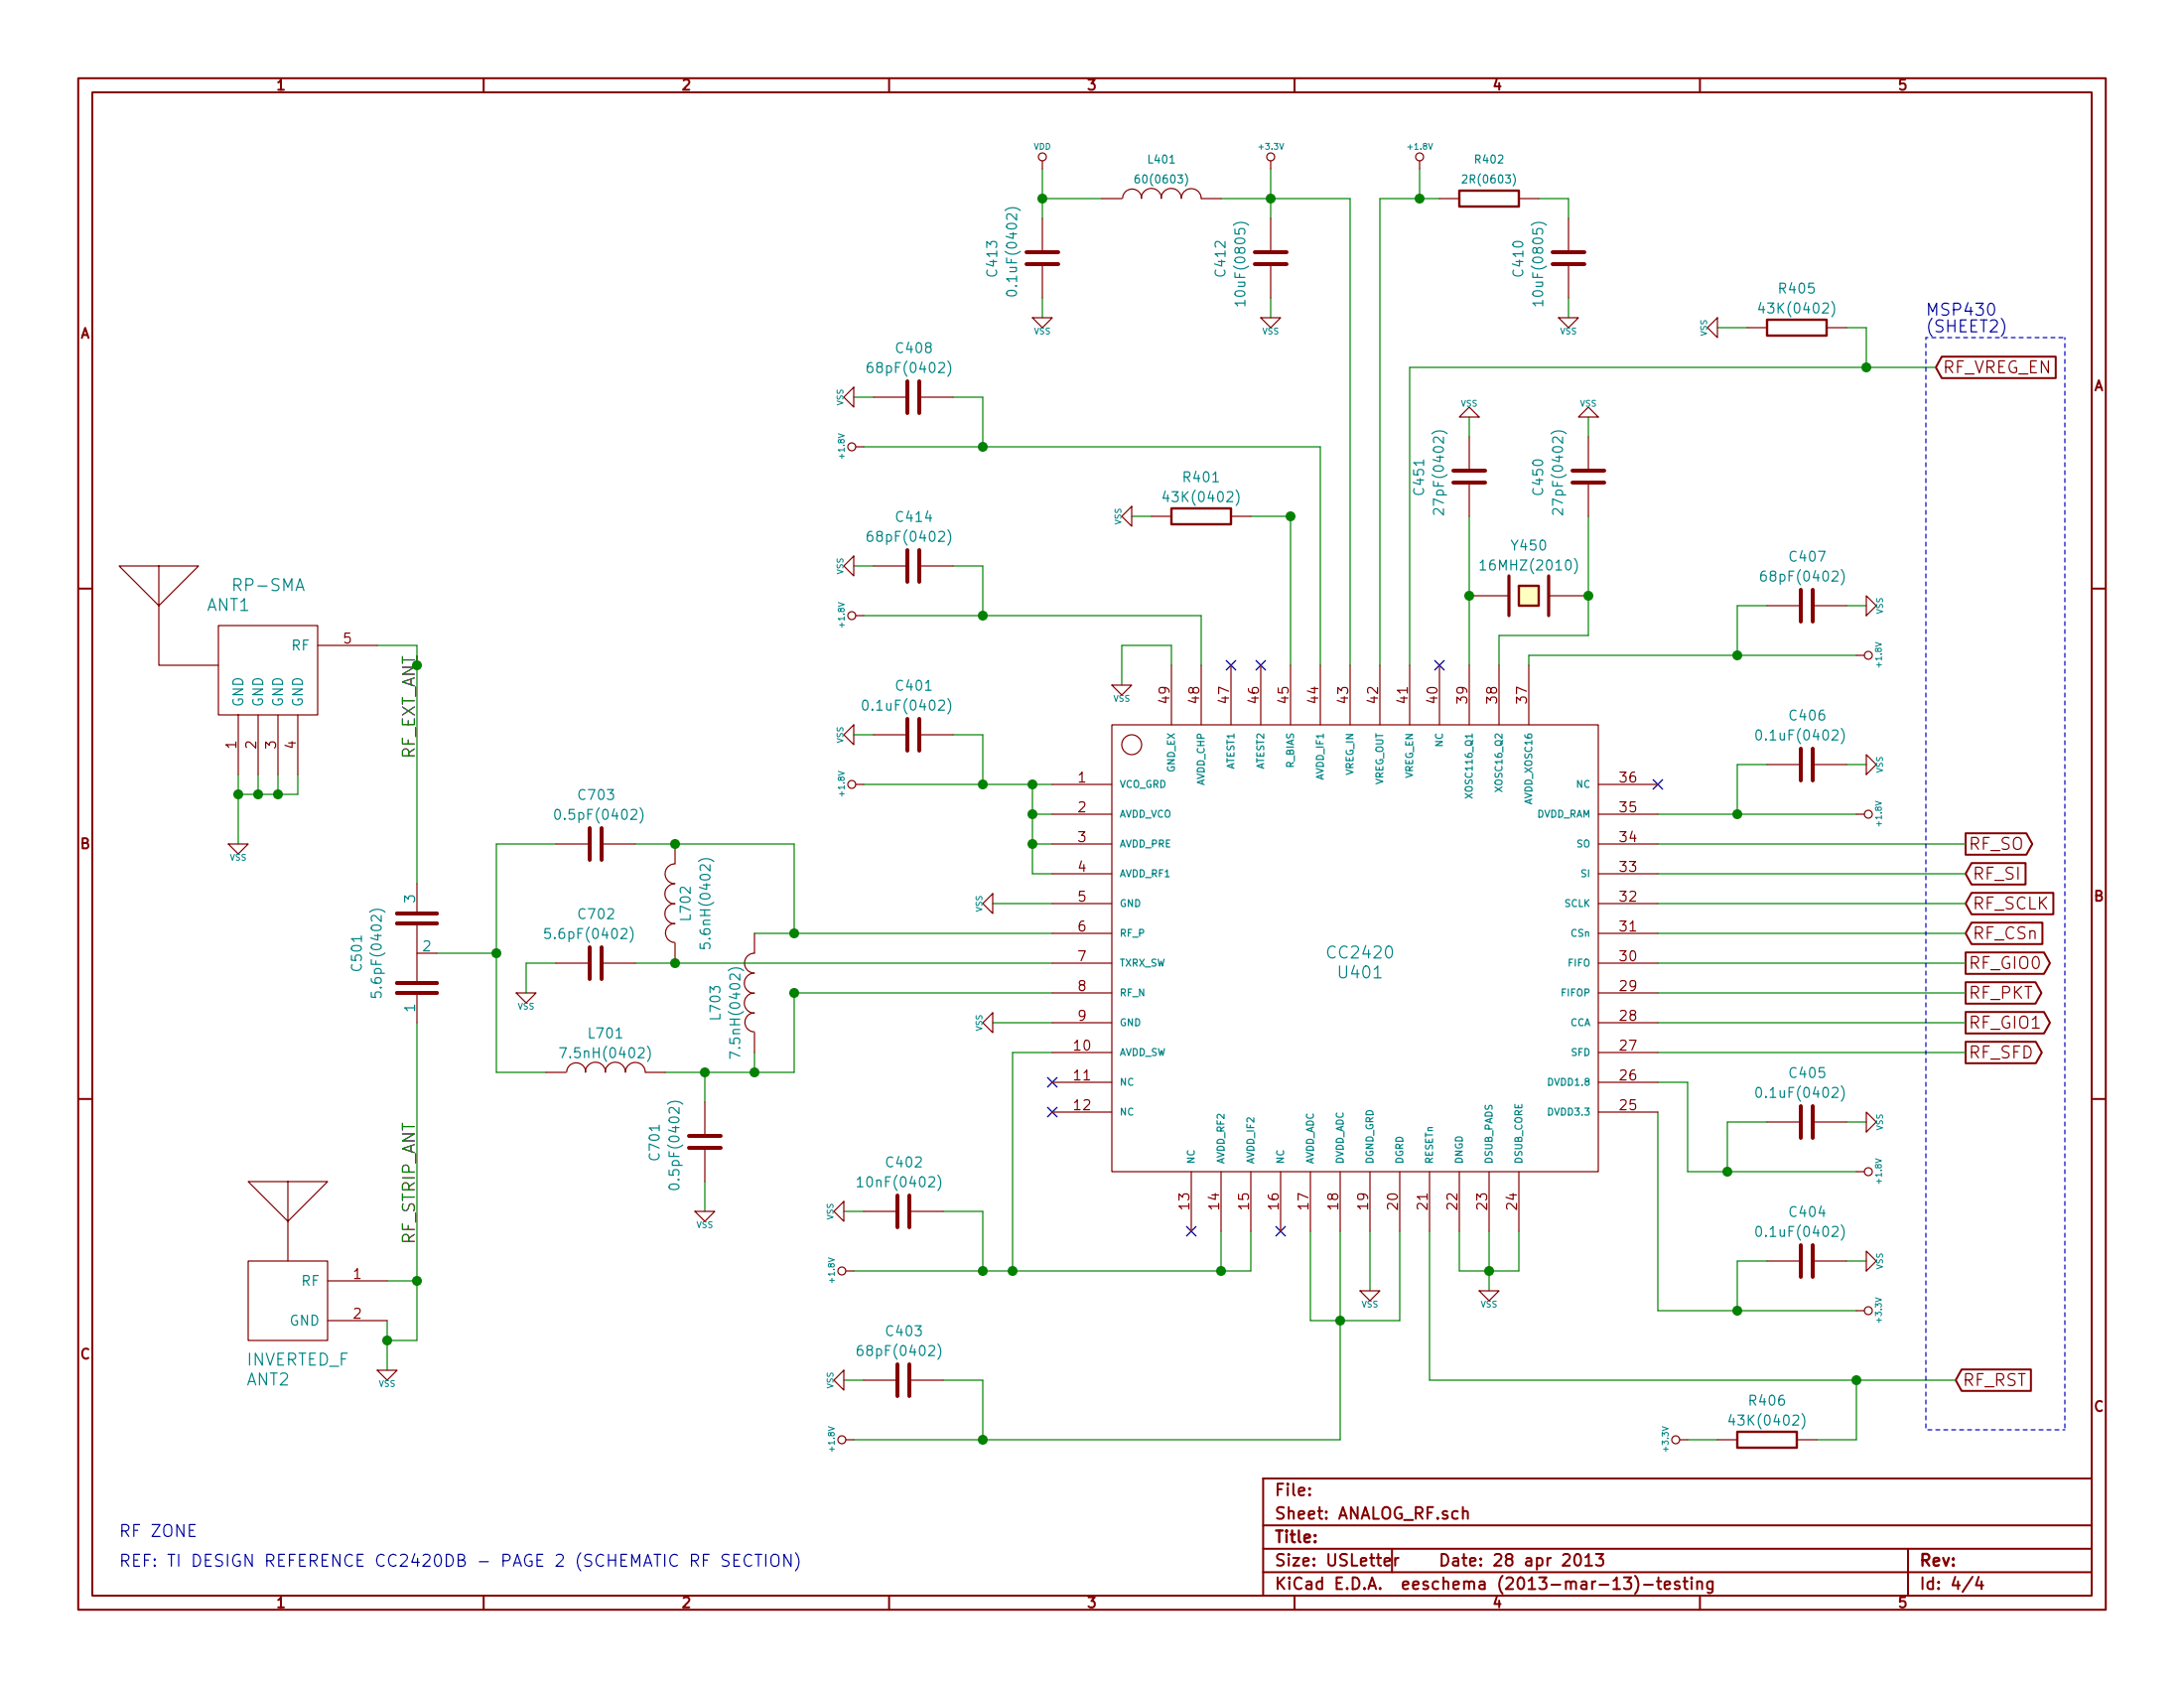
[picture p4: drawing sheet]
EESchema Schematic File Version 2
LIBS:power
LIBS:device
LIBS:transistors
LIBS:conn
LIBS:linear
LIBS:regul
LIBS:74xx
LIBS:cmos4000
LIBS:adc-dac
LIBS:memory
LIBS:xilinx
LIBS:special
LIBS:microcontrollers
LIBS:dsp
LIBS:microchip
LIBS:analog_switches
LIBS:motorola
LIBS:texas
LIBS:intel
LIBS:audio
LIBS:interface
LIBS:digital-audio
LIBS:philips
LIBS:display
LIBS:cypress
LIBS:siliconi
LIBS:opto
LIBS:atmel
LIBS:contrib
LIBS:valves
LIBS:apimote-schematic-lib
LIBS:apimote-logo
LIBS:run3-cache
EELAYER 24 0
EELAYER END
$Descr USLetter 11000 8500
encoding utf-8
Sheet 4 4
Title ""
Date "28 apr 2013"
Rev ""
Comp ""
Comment1 ""
Comment2 ""
Comment3 ""
Comment4 ""
$EndDescr
$Comp
L C C404
U 1 1
P 9100 6350
F 0 "C404" V 9350 6250 50  0000 L CNN
F 1 "0.1uF(0402)" V 9250 6150 50  0000 L CNN
F 2 "" H 9100 6350 60  0001 C CNN
F 3 "" H 9100 6350 60  0001 C CNN
	1    9100 6350
	0    -1   -1   0   
$EndComp
$Comp
L C C405
U 1 1
P 9100 5650
F 0 "C405" V 9350 5550 50  0000 L CNN
F 1 "0.1uF(0402)" V 9250 5450 50  0000 L CNN
F 2 "" H 9100 5650 60  0001 C CNN
F 3 "" H 9100 5650 60  0001 C CNN
	1    9100 5650
	0    -1   -1   0   
$EndComp
$Comp
L R R406
U 1 1
P 8900 7250
F 0 "R406" V 9100 7250 50  0000 C CNN
F 1 "43K(0402)" V 9000 7250 50  0000 C CNN
F 2 "" H 8900 7250 60  0001 C CNN
F 3 "" H 8900 7250 60  0001 C CNN
	1    8900 7250
	0    -1   -1   0   
$EndComp
$Comp
L C C403
U 1 1
P 4550 6950
F 0 "C403" V 4800 6850 50  0000 L CNN
F 1 "68pF(0402)" V 4700 6750 50  0000 L CNN
F 2 "" H 4550 6950 60  0001 C CNN
F 3 "" H 4550 6950 60  0001 C CNN
	1    4550 6950
	0    -1   -1   0   
$EndComp
$Comp
L C C402
U 1 1
P 4550 6100
F 0 "C402" V 4800 6000 50  0000 L CNN
F 1 "10nF(0402)" V 4700 5900 50  0000 L CNN
F 2 "" H 4550 6100 60  0001 C CNN
F 3 "" H 4550 6100 60  0001 C CNN
	1    4550 6100
	0    -1   -1   0   
$EndComp
$Comp
L C C401
U 1 1
P 4600 3700
F 0 "C401" V 4850 3600 50  0000 L CNN
F 1 "0.1uF(0402)" V 4750 3500 50  0000 L CNN
F 2 "" H 4600 3700 60  0001 C CNN
F 3 "" H 4600 3700 60  0001 C CNN
	1    4600 3700
	0    -1   -1   0   
$EndComp
$Comp
L INDUCTOR L703
U 1 1
P 3800 5000
F 0 "L703" V 4000 5050 50  0000 C CNN
F 1 "7.5nH(0402)" V 3900 5100 50  0000 C CNN
F 2 "" H 3800 5000 60  0001 C CNN
F 3 "" H 3800 5000 60  0001 C CNN
	1    3800 5000
	-1   0    0    1   
$EndComp
$Comp
L INDUCTOR L702
U 1 1
P 3400 4550
F 0 "L702" V 3350 4550 50  0000 C CNN
F 1 "5.6nH(0402)" V 3250 4550 50  0000 C CNN
F 2 "" H 3400 4550 60  0001 C CNN
F 3 "" H 3400 4550 60  0001 C CNN
	1    3400 4550
	-1   0    0    1   
$EndComp
$Comp
L INDUCTOR L701
U 1 1
P 3050 5400
F 0 "L701" V 3250 5400 50  0000 C CNN
F 1 "7.5nH(0402)" V 3150 5400 50  0000 C CNN
F 2 "" H 3050 5400 60  0001 C CNN
F 3 "" H 3050 5400 60  0001 C CNN
	1    3050 5400
	0    -1   -1   0   
$EndComp
$Comp
L C C702
U 1 1
P 3000 4850
F 0 "C702" V 3250 4750 50  0000 L CNN
F 1 "5.6pF(0402)" V 3150 4650 50  0000 L CNN
F 2 "" H 3000 4850 60  0001 C CNN
F 3 "" H 3000 4850 60  0001 C CNN
	1    3000 4850
	0    -1   -1   0   
$EndComp
$Comp
L C C703
U 1 1
P 3000 4250
F 0 "C703" V 3250 4150 50  0000 L CNN
F 1 "0.5pF(0402)" V 3150 4000 50  0000 L CNN
F 2 "" H 3000 4250 60  0001 C CNN
F 3 "" H 3000 4250 60  0001 C CNN
	1    3000 4250
	0    -1   -1   0   
$EndComp
$Comp
L C C701
U 1 1
P 3550 5750
F 0 "C701" V 3300 5650 50  0000 L CNN
F 1 "0.5pF(0402)" V 3400 5500 50  0000 L CNN
F 2 "" H 3550 5750 60  0001 C CNN
F 3 "" H 3550 5750 60  0001 C CNN
	1    3550 5750
	1    0    0    -1  
$EndComp
$Comp
L CRYSTAL Y450
U 1 1
P 7700 3000
F 0 "Y450" H 7700 3250 50  0000 C CNN
F 1 "16MHZ(2010)" H 7700 3150 50  0000 C CNN
F 2 "" H 7700 3000 60  0001 C CNN
F 3 "" H 7700 3000 60  0001 C CNN
	1    7700 3000
	1    0    0    -1  
$EndComp
$Comp
L C C407
U 1 1
P 9100 3050
F 0 "C407" V 9350 2950 50  0000 L CNN
F 1 "68pF(0402)" V 9250 2850 50  0000 L CNN
F 2 "" H 9100 3050 60  0001 C CNN
F 3 "" H 9100 3050 60  0001 C CNN
	1    9100 3050
	0    -1   -1   0   
$EndComp
$Comp
L C C406
U 1 1
P 9100 3850
F 0 "C406" V 9350 3750 50  0000 L CNN
F 1 "0.1uF(0402)" V 9250 3650 50  0000 L CNN
F 2 "" H 9100 3850 60  0001 C CNN
F 3 "" H 9100 3850 60  0001 C CNN
	1    9100 3850
	0    -1   -1   0   
$EndComp
$Comp
L R R405
U 1 1
P 9050 1650
F 0 "R405" V 9250 1650 50  0000 C CNN
F 1 "43K(0402)" V 9150 1650 50  0000 C CNN
F 2 "" H 9050 1650 60  0001 C CNN
F 3 "" H 9050 1650 60  0001 C CNN
	1    9050 1650
	0    -1   -1   0   
$EndComp
Text GLabel 9750 1850 2    60   Input ~ 0
RF_VREG_EN
$Comp
L C C451
U 1 1
P 7400 2400
F 0 "C451" V 7150 2300 50  0000 L CNN
F 1 "27pF(0402)" V 7250 2200 50  0000 L CNN
F 2 "" H 7400 2400 60  0001 C CNN
F 3 "" H 7400 2400 60  0001 C CNN
	1    7400 2400
	1    0    0    -1  
$EndComp
$Comp
L C C450
U 1 1
P 8000 2400
F 0 "C450" V 7750 2300 50  0000 L CNN
F 1 "27pF(0402)" V 7850 2200 50  0000 L CNN
F 2 "" H 8000 2400 60  0001 C CNN
F 3 "" H 8000 2400 60  0001 C CNN
	1    8000 2400
	1    0    0    -1  
$EndComp
$Comp
L C C413
U 1 1
P 5250 1300
F 0 "C413" V 5000 1200 50  0000 L CNN
F 1 "0.1uF(0402)" V 5100 1100 50  0000 L CNN
F 2 "" H 5250 1300 60  0001 C CNN
F 3 "" H 5250 1300 60  0001 C CNN
	1    5250 1300
	1    0    0    -1  
$EndComp
$Comp
L C C412
U 1 1
P 6400 1300
F 0 "C412" V 6150 1200 50  0000 L CNN
F 1 "10uF(0805)" V 6250 1050 50  0000 L CNN
F 2 "" H 6400 1300 60  0001 C CNN
F 3 "" H 6400 1300 60  0001 C CNN
	1    6400 1300
	1    0    0    -1  
$EndComp
$Comp
L INDUCTOR L401
U 1 1
P 5850 1000
F 0 "L401" V 6050 1000 40  0000 C CNN
F 1 "60(0603)" V 5950 1000 40  0000 C CNN
F 2 "" H 5850 1000 60  0001 C CNN
F 3 "" H 5850 1000 60  0001 C CNN
	1    5850 1000
	0    -1   -1   0   
$EndComp
$Comp
L C C408
U 1 1
P 4600 2000
F 0 "C408" V 4850 1900 50  0000 L CNN
F 1 "68pF(0402)" V 4750 1800 50  0000 L CNN
F 2 "" H 4600 2000 60  0001 C CNN
F 3 "" H 4600 2000 60  0001 C CNN
	1    4600 2000
	0    -1   -1   0   
$EndComp
$Comp
L R R401
U 1 1
P 6050 2600
F 0 "R401" V 6250 2600 50  0000 C CNN
F 1 "43K(0402)" V 6150 2600 50  0000 C CNN
F 2 "" H 6050 2600 60  0001 C CNN
F 3 "" H 6050 2600 60  0001 C CNN
	1    6050 2600
	0    -1   -1   0   
$EndComp
$Comp
L C C410
U 1 1
P 7900 1300
F 0 "C410" V 7650 1200 50  0000 L CNN
F 1 "10uF(0805)" V 7750 1050 50  0000 L CNN
F 2 "" H 7900 1300 60  0001 C CNN
F 3 "" H 7900 1300 60  0001 C CNN
	1    7900 1300
	1    0    0    -1  
$EndComp
Text Notes 600  7750 0    60   ~ 0
RF ZONE
Text GLabel 9900 4250 2    60   Output ~ 0
RF_SO
Text GLabel 9900 4400 2    60   Input ~ 0
RF_SI
Text GLabel 9900 4550 2    60   Input ~ 0
RF_SCLK
Text GLabel 9900 4700 2    60   Input ~ 0
RF_CSn
Text GLabel 9900 4850 2    60   Output ~ 0
RF_GIO0
Text GLabel 9900 5000 2    60   Output ~ 0
RF_PKT
Text GLabel 9900 5150 2    60   Output ~ 0
RF_GIO1
Text GLabel 9900 5300 2    60   Output ~ 0
RF_SFD
Text GLabel 9850 6950 2    60   Input ~ 0
RF_RST
Wire Wire Line
	8350 4250 9900 4250
Wire Wire Line
	8350 4400 9900 4400
Wire Wire Line
	8350 4550 9900 4550
Wire Wire Line
	8350 4700 9900 4700
Wire Wire Line
	8350 4850 9900 4850
Wire Wire Line
	8350 5000 9900 5000
Wire Wire Line
	8350 5150 9900 5150
Wire Wire Line
	8350 5300 9900 5300
Wire Wire Line
	7500 6200 7500 6500
Wire Wire Line
	7350 6200 7350 6400
Wire Wire Line
	7350 6400 7650 6400
Connection ~ 7500 6400
Wire Wire Line
	7650 6400 7650 6200
Wire Wire Line
	7050 6650 7050 6200
Wire Wire Line
	7200 6950 9850 6950
Wire Wire Line
	5000 5150 5300 5150
Wire Wire Line
	3200 4850 5300 4850
Wire Wire Line
	3800 4700 5300 4700
Wire Wire Line
	3200 4250 4000 4250
Connection ~ 3400 4850
Connection ~ 3400 4250
Wire Wire Line
	3350 5400 4000 5400
Wire Wire Line
	2800 4250 2500 4250
Wire Wire Line
	2500 4250 2500 5400
Wire Wire Line
	2500 5400 2750 5400
Wire Wire Line
	3550 5400 3550 5550
Connection ~ 3550 5400
Wire Wire Line
	3550 5950 3550 6100
Wire Wire Line
	2200 4800 2500 4800
Connection ~ 2500 4800
Wire Wire Line
	2100 5150 2100 6750
Wire Wire Line
	2100 3300 2100 4450
Wire Wire Line
	7700 3300 9350 3300
Wire Wire Line
	5250 1500 5250 1600
Wire Wire Line
	6400 1500 6400 1600
Wire Wire Line
	4350 2250 6650 2250
Wire Wire Line
	5800 2600 5700 2600
Wire Wire Line
	7900 1500 7900 1600
Wire Wire Line
	6650 2250 6650 3350
Wire Wire Line
	7100 1850 7100 3350
Wire Wire Line
	6900 6200 6900 6500
$Comp
L C_3PORT C501
U 1 1
P 2100 4800
F 0 "C501" V 1800 4800 50  0000 C CNN
F 1 "5.6pF(0402)" V 1900 4800 50  0000 C CNN
F 2 "" H 2100 4800 60  0001 C CNN
F 3 "" H 2100 4800 60  0001 C CNN
	1    2100 4800
	1    0    0    -1  
$EndComp
NoConn ~ 5300 5450
NoConn ~ 8350 3950
Wire Wire Line
	7700 3300 7700 3350
NoConn ~ 7250 3350
NoConn ~ 6350 3350
NoConn ~ 6200 3350
Wire Wire Line
	5900 3350 5900 3250
Wire Wire Line
	5900 3250 5650 3250
Wire Wire Line
	5650 3250 5650 3450
Wire Wire Line
	6050 3100 6050 3350
Wire Wire Line
	5200 4400 5300 4400
Wire Wire Line
	5200 4250 5300 4250
Connection ~ 5200 4250
Wire Wire Line
	5300 4100 5200 4100
Connection ~ 5200 4100
Wire Wire Line
	5000 4550 5300 4550
Wire Wire Line
	5100 5300 5300 5300
NoConn ~ 5300 5600
Wire Wire Line
	7200 6200 7200 6950
NoConn ~ 6450 6200
NoConn ~ 6000 6200
Connection ~ 6750 6650
Wire Wire Line
	6600 6200 6600 6650
Wire Wire Line
	6600 6650 7050 6650
Wire Wire Line
	6750 7250 6750 6200
Connection ~ 4950 3950
Wire Wire Line
	4300 2000 4400 2000
Wire Wire Line
	4800 2000 4950 2000
Wire Wire Line
	4950 2000 4950 2250
Connection ~ 4950 2250
Connection ~ 6500 2600
Wire Wire Line
	6500 2600 6500 3350
Wire Wire Line
	4300 6400 6300 6400
Connection ~ 5100 6400
Wire Wire Line
	4750 6100 4950 6100
Wire Wire Line
	4950 6100 4950 6400
Connection ~ 4950 6400
Wire Wire Line
	4350 6100 4250 6100
Wire Wire Line
	4250 6950 4350 6950
Wire Wire Line
	4750 6950 4950 6950
Wire Wire Line
	4300 7250 6750 7250
Wire Wire Line
	6500 2600 6300 2600
Wire Wire Line
	9300 3850 9400 3850
Wire Wire Line
	9300 3050 9400 3050
Wire Wire Line
	8900 3050 8750 3050
Wire Wire Line
	8750 3050 8750 3300
Connection ~ 8750 3300
Wire Wire Line
	8350 4100 9350 4100
Wire Wire Line
	8900 3850 8750 3850
Wire Wire Line
	8750 3850 8750 4100
Connection ~ 8750 4100
Wire Wire Line
	7100 1850 9750 1850
Connection ~ 9400 1850
Wire Wire Line
	6800 1000 6800 3350
Wire Wire Line
	7400 2200 7400 2100
Wire Wire Line
	8000 2100 8000 2200
Wire Wire Line
	7400 2600 7400 3350
Wire Wire Line
	8000 2600 8000 3200
Wire Wire Line
	7550 3350 7550 3200
Wire Wire Line
	7550 3200 8000 3200
Connection ~ 8000 3000
Connection ~ 7400 3000
Wire Wire Line
	8500 7250 8650 7250
Wire Wire Line
	9150 7250 9350 7250
Wire Wire Line
	9350 7250 9350 6950
Connection ~ 9350 6950
Wire Notes Line
	9700 1700 9700 7200
Wire Notes Line
	9700 1700 10400 1700
Wire Notes Line
	10400 1700 10400 7200
Wire Notes Line
	10400 7200 9700 7200
Wire Wire Line
	9300 6350 9400 6350
Wire Wire Line
	8350 6600 9350 6600
Wire Wire Line
	8900 6350 8750 6350
Wire Wire Line
	8750 6350 8750 6600
Connection ~ 8750 6600
Wire Wire Line
	9400 5650 9300 5650
Wire Wire Line
	8500 5900 9350 5900
Wire Wire Line
	8900 5650 8700 5650
Wire Wire Line
	8700 5650 8700 5900
Connection ~ 8700 5900
Wire Wire Line
	8350 5450 8500 5450
Wire Wire Line
	8500 5450 8500 5900
Wire Wire Line
	8350 5600 8350 6600
Wire Wire Line
	8650 1650 8800 1650
Wire Wire Line
	9300 1650 9400 1650
Wire Wire Line
	9400 1650 9400 1850
Text Notes 9700 1600 0    60   ~ 0
MSP430\n(SHEET2)
Wire Wire Line
	4950 6950 4950 7250
Connection ~ 4950 7250
Text Label 2100 3300 3    60   ~ 0
RF_EXT_ANT
Wire Wire Line
	1950 6650 1950 6900
$Comp
L ANT_RF ANT2
U 1 1
P 1400 6500
F 0 "ANT2" H 1350 6050 60  0000 C CNN
F 1 "INVERTED_F" H 1500 6150 60  0000 C CNN
F 2 "~" H 1400 6500 60  0000 C CNN
F 3 "~" H 1400 6500 60  0000 C CNN
	1    1400 6500
	1    0    0    -1  
$EndComp
Wire Wire Line
	1200 3900 1200 4250
$Comp
L RF_EXT_ANT ANT1
U 1 1
P 1350 3450
F 0 "ANT1" H 1150 3850 60  0000 C CNN
F 1 "RP-SMA" H 1350 3950 60  0000 C CNN
F 2 "~" H 1350 3450 60  0000 C CNN
F 3 "~" H 1350 3450 60  0000 C CNN
	1    1350 3450
	1    0    0    -1  
$EndComp
Wire Wire Line
	1900 3250 2100 3250
Wire Wire Line
	2100 3250 2100 3350
Connection ~ 2100 3350
Wire Wire Line
	1200 4000 1500 4000
Wire Wire Line
	1500 4000 1500 3900
Wire Wire Line
	1400 3900 1400 4000
Connection ~ 1400 4000
Wire Wire Line
	1300 3900 1300 4000
Connection ~ 1300 4000
Connection ~ 1200 4000
Connection ~ 2100 6450
Wire Wire Line
	2100 6450 1950 6450
Text Label 2100 5650 3    60   ~ 0
RF_STRIP_ANT
$Comp
L +3.3V #PWR044
U 1 1
P 6400 850
F 0 "#PWR044" H 6400 810 30  0001 C CNN
F 1 "+3.3V" H 6400 960 30  0000 C CNN
F 2 "" H 6400 850 60  0001 C CNN
F 3 "" H 6400 850 60  0001 C CNN
	1    6400 850 
	1    0    0    -1  
$EndComp
$Comp
L +1.8V #PWR045
U 1 1
P 7150 850
F 0 "#PWR045" H 7150 990 20  0001 C CNN
F 1 "+1.8V" H 7150 960 30  0000 C CNN
F 2 "" H 7150 850 60  0001 C CNN
F 3 "" H 7150 850 60  0001 C CNN
	1    7150 850 
	1    0    0    -1  
$EndComp
$Comp
L VDD #PWR046
U 1 1
P 5250 850
F 0 "#PWR046" H 5250 950 79  0001 C CNN
F 1 "VDD" H 5250 960 30  0000 C CNN
F 2 "" H 5250 850 60  0001 C CNN
F 3 "" H 5250 850 60  0001 C CNN
	1    5250 850 
	1    0    0    -1  
$EndComp
Wire Wire Line
	5250 1000 5550 1000
Wire Wire Line
	5250 850  5250 1100
Connection ~ 6400 1000
$Comp
L +1.8V #PWR047
U 1 1
P 4350 2250
F 0 "#PWR047" H 4350 2390 20  0001 C CNN
F 1 "+1.8V" H 4350 2360 30  0000 C CNN
F 2 "" H 4350 2250 60  0001 C CNN
F 3 "" H 4350 2250 60  0001 C CNN
	1    4350 2250
	0    -1   -1   0   
$EndComp
$Comp
L +1.8V #PWR048
U 1 1
P 4350 3950
F 0 "#PWR048" H 4350 4090 20  0001 C CNN
F 1 "+1.8V" H 4350 4060 30  0000 C CNN
F 2 "" H 4350 3950 60  0001 C CNN
F 3 "" H 4350 3950 60  0001 C CNN
	1    4350 3950
	0    -1   -1   0   
$EndComp
$Comp
L +1.8V #PWR049
U 1 1
P 4300 6400
F 0 "#PWR049" H 4300 6540 20  0001 C CNN
F 1 "+1.8V" H 4300 6510 30  0000 C CNN
F 2 "" H 4300 6400 60  0001 C CNN
F 3 "" H 4300 6400 60  0001 C CNN
	1    4300 6400
	0    -1   -1   0   
$EndComp
$Comp
L +1.8V #PWR050
U 1 1
P 4300 7250
F 0 "#PWR050" H 4300 7390 20  0001 C CNN
F 1 "+1.8V" H 4300 7360 30  0000 C CNN
F 2 "" H 4300 7250 60  0001 C CNN
F 3 "" H 4300 7250 60  0001 C CNN
	1    4300 7250
	0    -1   -1   0   
$EndComp
$Comp
L +3.3V #PWR051
U 1 1
P 9350 6600
F 0 "#PWR051" H 9350 6560 30  0001 C CNN
F 1 "+3.3V" H 9350 6710 30  0000 C CNN
F 2 "" H 9350 6600 60  0001 C CNN
F 3 "" H 9350 6600 60  0001 C CNN
	1    9350 6600
	0    1    1    0   
$EndComp
$Comp
L +1.8V #PWR052
U 1 1
P 9350 5900
F 0 "#PWR052" H 9350 6040 20  0001 C CNN
F 1 "+1.8V" H 9350 6010 30  0000 C CNN
F 2 "" H 9350 5900 60  0001 C CNN
F 3 "" H 9350 5900 60  0001 C CNN
	1    9350 5900
	0    1    1    0   
$EndComp
$Comp
L +1.8V #PWR053
U 1 1
P 9350 4100
F 0 "#PWR053" H 9350 4240 20  0001 C CNN
F 1 "+1.8V" H 9350 4210 30  0000 C CNN
F 2 "" H 9350 4100 60  0001 C CNN
F 3 "" H 9350 4100 60  0001 C CNN
	1    9350 4100
	0    1    1    0   
$EndComp
$Comp
L +1.8V #PWR054
U 1 1
P 9350 3300
F 0 "#PWR054" H 9350 3440 20  0001 C CNN
F 1 "+1.8V" H 9350 3410 30  0000 C CNN
F 2 "" H 9350 3300 60  0001 C CNN
F 3 "" H 9350 3300 60  0001 C CNN
	1    9350 3300
	0    1    1    0   
$EndComp
$Comp
L CC2420 U401
U 1 1
P 6800 4950
F 0 "U401" H 6850 5000 60  0000 C CNN
F 1 "CC2420" H 6850 5100 60  0000 C CNN
F 2 "" H 6800 4950 60  0001 C CNN
F 3 "" H 6800 4950 60  0001 C CNN
	1    6800 4950
	1    0    0    -1  
$EndComp
$Comp
L +3.3V #PWR055
U 1 1
P 8500 7250
F 0 "#PWR055" H 8500 7210 30  0001 C CNN
F 1 "+3.3V" H 8500 7360 30  0000 C CNN
F 2 "" H 8500 7250 60  0001 C CNN
F 3 "" H 8500 7250 60  0001 C CNN
	1    8500 7250
	0    -1   -1   0   
$EndComp
$Comp
L VSS #PWR056
U 1 1
P 6400 1600
F 0 "#PWR056" H 6400 1600 30  0001 C CNN
F 1 "VSS" H 6400 1530 30  0000 C CNN
F 2 "" H 6400 1600 60  0001 C CNN
F 3 "" H 6400 1600 60  0001 C CNN
	1    6400 1600
	1    0    0    -1  
$EndComp
$Comp
L VSS #PWR057
U 1 1
P 7900 1600
F 0 "#PWR057" H 7900 1600 30  0001 C CNN
F 1 "VSS" H 7900 1530 30  0000 C CNN
F 2 "" H 7900 1600 60  0001 C CNN
F 3 "" H 7900 1600 60  0001 C CNN
	1    7900 1600
	1    0    0    -1  
$EndComp
$Comp
L VSS #PWR058
U 1 1
P 7400 2100
F 0 "#PWR058" H 7400 2100 30  0001 C CNN
F 1 "VSS" H 7400 2030 30  0000 C CNN
F 2 "" H 7400 2100 60  0001 C CNN
F 3 "" H 7400 2100 60  0001 C CNN
	1    7400 2100
	-1   0    0    1   
$EndComp
$Comp
L VSS #PWR059
U 1 1
P 9400 3050
F 0 "#PWR059" H 9400 3050 30  0001 C CNN
F 1 "VSS" H 9400 2980 30  0000 C CNN
F 2 "" H 9400 3050 60  0001 C CNN
F 3 "" H 9400 3050 60  0001 C CNN
	1    9400 3050
	0    -1   -1   0   
$EndComp
$Comp
L VSS #PWR060
U 1 1
P 9400 3850
F 0 "#PWR060" H 9400 3850 30  0001 C CNN
F 1 "VSS" H 9400 3780 30  0000 C CNN
F 2 "" H 9400 3850 60  0001 C CNN
F 3 "" H 9400 3850 60  0001 C CNN
	1    9400 3850
	0    -1   -1   0   
$EndComp
$Comp
L VSS #PWR061
U 1 1
P 9400 5650
F 0 "#PWR061" H 9400 5650 30  0001 C CNN
F 1 "VSS" H 9400 5580 30  0000 C CNN
F 2 "" H 9400 5650 60  0001 C CNN
F 3 "" H 9400 5650 60  0001 C CNN
	1    9400 5650
	0    -1   -1   0   
$EndComp
$Comp
L VSS #PWR062
U 1 1
P 9400 6350
F 0 "#PWR062" H 9400 6350 30  0001 C CNN
F 1 "VSS" H 9400 6280 30  0000 C CNN
F 2 "" H 9400 6350 60  0001 C CNN
F 3 "" H 9400 6350 60  0001 C CNN
	1    9400 6350
	0    -1   -1   0   
$EndComp
$Comp
L VSS #PWR063
U 1 1
P 7500 6500
F 0 "#PWR063" H 7500 6500 30  0001 C CNN
F 1 "VSS" H 7500 6430 30  0000 C CNN
F 2 "" H 7500 6500 60  0001 C CNN
F 3 "" H 7500 6500 60  0001 C CNN
	1    7500 6500
	1    0    0    -1  
$EndComp
$Comp
L VSS #PWR064
U 1 1
P 6900 6500
F 0 "#PWR064" H 6900 6500 30  0001 C CNN
F 1 "VSS" H 6900 6430 30  0000 C CNN
F 2 "" H 6900 6500 60  0001 C CNN
F 3 "" H 6900 6500 60  0001 C CNN
	1    6900 6500
	1    0    0    -1  
$EndComp
$Comp
L VSS #PWR065
U 1 1
P 4250 6950
F 0 "#PWR065" H 4250 6950 30  0001 C CNN
F 1 "VSS" H 4250 6880 30  0000 C CNN
F 2 "" H 4250 6950 60  0001 C CNN
F 3 "" H 4250 6950 60  0001 C CNN
	1    4250 6950
	0    1    1    0   
$EndComp
$Comp
L VSS #PWR066
U 1 1
P 4250 6100
F 0 "#PWR066" H 4250 6100 30  0001 C CNN
F 1 "VSS" H 4250 6030 30  0000 C CNN
F 2 "" H 4250 6100 60  0001 C CNN
F 3 "" H 4250 6100 60  0001 C CNN
	1    4250 6100
	0    1    1    0   
$EndComp
$Comp
L VSS #PWR067
U 1 1
P 3550 6100
F 0 "#PWR067" H 3550 6100 30  0001 C CNN
F 1 "VSS" H 3550 6030 30  0000 C CNN
F 2 "" H 3550 6100 60  0001 C CNN
F 3 "" H 3550 6100 60  0001 C CNN
	1    3550 6100
	1    0    0    -1  
$EndComp
$Comp
L VSS #PWR068
U 1 1
P 1950 6900
F 0 "#PWR068" H 1950 6900 30  0001 C CNN
F 1 "VSS" H 1950 6830 30  0000 C CNN
F 2 "" H 1950 6900 60  0001 C CNN
F 3 "" H 1950 6900 60  0001 C CNN
	1    1950 6900
	1    0    0    -1  
$EndComp
$Comp
L VSS #PWR069
U 1 1
P 1200 4250
F 0 "#PWR069" H 1200 4250 30  0001 C CNN
F 1 "VSS" H 1200 4180 30  0000 C CNN
F 2 "" H 1200 4250 60  0001 C CNN
F 3 "" H 1200 4250 60  0001 C CNN
	1    1200 4250
	1    0    0    -1  
$EndComp
$Comp
L VSS #PWR070
U 1 1
P 4300 3700
F 0 "#PWR070" H 4300 3700 30  0001 C CNN
F 1 "VSS" H 4300 3630 30  0000 C CNN
F 2 "" H 4300 3700 60  0001 C CNN
F 3 "" H 4300 3700 60  0001 C CNN
	1    4300 3700
	0    1    1    0   
$EndComp
$Comp
L VSS #PWR071
U 1 1
P 5000 4550
F 0 "#PWR071" H 5000 4550 30  0001 C CNN
F 1 "VSS" H 5000 4480 30  0000 C CNN
F 2 "" H 5000 4550 60  0001 C CNN
F 3 "" H 5000 4550 60  0001 C CNN
	1    5000 4550
	0    1    1    0   
$EndComp
$Comp
L VSS #PWR072
U 1 1
P 4300 2000
F 0 "#PWR072" H 4300 2000 30  0001 C CNN
F 1 "VSS" H 4300 1930 30  0000 C CNN
F 2 "" H 4300 2000 60  0001 C CNN
F 3 "" H 4300 2000 60  0001 C CNN
	1    4300 2000
	0    1    1    0   
$EndComp
$Comp
L VSS #PWR073
U 1 1
P 5700 2600
F 0 "#PWR073" H 5700 2600 30  0001 C CNN
F 1 "VSS" H 5700 2530 30  0000 C CNN
F 2 "" H 5700 2600 60  0001 C CNN
F 3 "" H 5700 2600 60  0001 C CNN
	1    5700 2600
	0    1    1    0   
$EndComp
$Comp
L VSS #PWR074
U 1 1
P 5650 3450
F 0 "#PWR074" H 5650 3450 30  0001 C CNN
F 1 "VSS" H 5650 3380 30  0000 C CNN
F 2 "" H 5650 3450 60  0001 C CNN
F 3 "" H 5650 3450 60  0001 C CNN
	1    5650 3450
	1    0    0    -1  
$EndComp
$Comp
L VSS #PWR075
U 1 1
P 5250 1600
F 0 "#PWR075" H 5250 1600 30  0001 C CNN
F 1 "VSS" H 5250 1530 30  0000 C CNN
F 2 "" H 5250 1600 60  0001 C CNN
F 3 "" H 5250 1600 60  0001 C CNN
	1    5250 1600
	1    0    0    -1  
$EndComp
$Comp
L VSS #PWR076
U 1 1
P 8650 1650
F 0 "#PWR076" H 8650 1650 30  0001 C CNN
F 1 "VSS" H 8650 1580 30  0000 C CNN
F 2 "" H 8650 1650 60  0001 C CNN
F 3 "" H 8650 1650 60  0001 C CNN
	1    8650 1650
	0    1    1    0   
$EndComp
$Comp
L VSS #PWR077
U 1 1
P 5000 5150
F 0 "#PWR077" H 5000 5150 30  0001 C CNN
F 1 "VSS" H 5000 5080 30  0000 C CNN
F 2 "" H 5000 5150 60  0001 C CNN
F 3 "" H 5000 5150 60  0001 C CNN
	1    5000 5150
	0    1    1    0   
$EndComp
$Comp
L VSS #PWR078
U 1 1
P 2650 5000
F 0 "#PWR078" H 2650 5000 30  0001 C CNN
F 1 "VSS" H 2650 4930 30  0000 C CNN
F 2 "" H 2650 5000 60  0001 C CNN
F 3 "" H 2650 5000 60  0001 C CNN
	1    2650 5000
	1    0    0    -1  
$EndComp
Wire Wire Line
	4350 3100 6050 3100
$Comp
L C C414
U 1 1
P 4600 2850
F 0 "C414" V 4850 2750 50  0000 L CNN
F 1 "68pF(0402)" V 4750 2650 50  0000 L CNN
F 2 "" H 4600 2850 60  0001 C CNN
F 3 "" H 4600 2850 60  0001 C CNN
	1    4600 2850
	0    -1   -1   0   
$EndComp
Wire Wire Line
	4800 2850 4950 2850
Wire Wire Line
	4950 2850 4950 3100
Connection ~ 4950 3100
Wire Wire Line
	4400 2850 4300 2850
$Comp
L +1.8V #PWR079
U 1 1
P 4350 3100
F 0 "#PWR079" H 4350 3240 20  0001 C CNN
F 1 "+1.8V" H 4350 3210 30  0000 C CNN
F 2 "" H 4350 3100 60  0001 C CNN
F 3 "" H 4350 3100 60  0001 C CNN
	1    4350 3100
	0    -1   -1   0   
$EndComp
$Comp
L VSS #PWR080
U 1 1
P 4300 2850
F 0 "#PWR080" H 4300 2850 30  0001 C CNN
F 1 "VSS" H 4300 2780 30  0000 C CNN
F 2 "" H 4300 2850 60  0001 C CNN
F 3 "" H 4300 2850 60  0001 C CNN
	1    4300 2850
	0    1    1    0   
$EndComp
Wire Wire Line
	5100 6400 5100 5300
Wire Wire Line
	6300 6400 6300 6200
Wire Wire Line
	6150 6200 6150 6400
Connection ~ 6150 6400
Wire Wire Line
	4350 3950 5300 3950
Wire Wire Line
	5200 3950 5200 4400
Connection ~ 5200 3950
Wire Wire Line
	6150 1000 6800 1000
Connection ~ 5250 1000
Wire Wire Line
	2800 4850 2650 4850
Wire Wire Line
	2650 4850 2650 5000
$Comp
L R R402
U 1 1
P 7500 1000
F 0 "R402" V 7700 1000 40  0000 C CNN
F 1 "2R(0603)" V 7600 1000 40  0000 C CNN
F 2 "~" V 7430 1000 30  0000 C CNN
F 3 "~" H 7500 1000 30  0000 C CNN
	1    7500 1000
	0    -1   -1   0   
$EndComp
Wire Wire Line
	6950 1000 7250 1000
Wire Wire Line
	6400 850  6400 1100
Wire Wire Line
	7150 1000 7150 850 
Connection ~ 7150 1000
Wire Wire Line
	6950 3350 6950 1000
$Comp
L VSS #PWR081
U 1 1
P 8000 2100
F 0 "#PWR081" H 8000 2100 30  0001 C CNN
F 1 "VSS" H 8000 2030 30  0000 C CNN
F 2 "" H 8000 2100 60  0001 C CNN
F 3 "" H 8000 2100 60  0001 C CNN
	1    8000 2100
	-1   0    0    1   
$EndComp
Text Notes 600  7900 0    60   ~ 0
REF: TI DESIGN REFERENCE CC2420DB - PAGE 2 (SCHEMATIC RF SECTION)
Wire Wire Line
	3800 5400 3800 5300
Wire Wire Line
	4000 5400 4000 5000
Connection ~ 4000 5000
Connection ~ 3800 5400
Wire Wire Line
	4000 5000 5300 5000
Wire Wire Line
	4000 4250 4000 4700
Connection ~ 4000 4700
Wire Wire Line
	2100 6750 1950 6750
Connection ~ 1950 6750
Wire Wire Line
	7750 1000 7900 1000
Wire Wire Line
	7900 1000 7900 1100
Wire Wire Line
	4300 3700 4400 3700
Wire Wire Line
	4800 3700 4950 3700
Wire Wire Line
	4950 3700 4950 3950
$EndSCHEMATC
